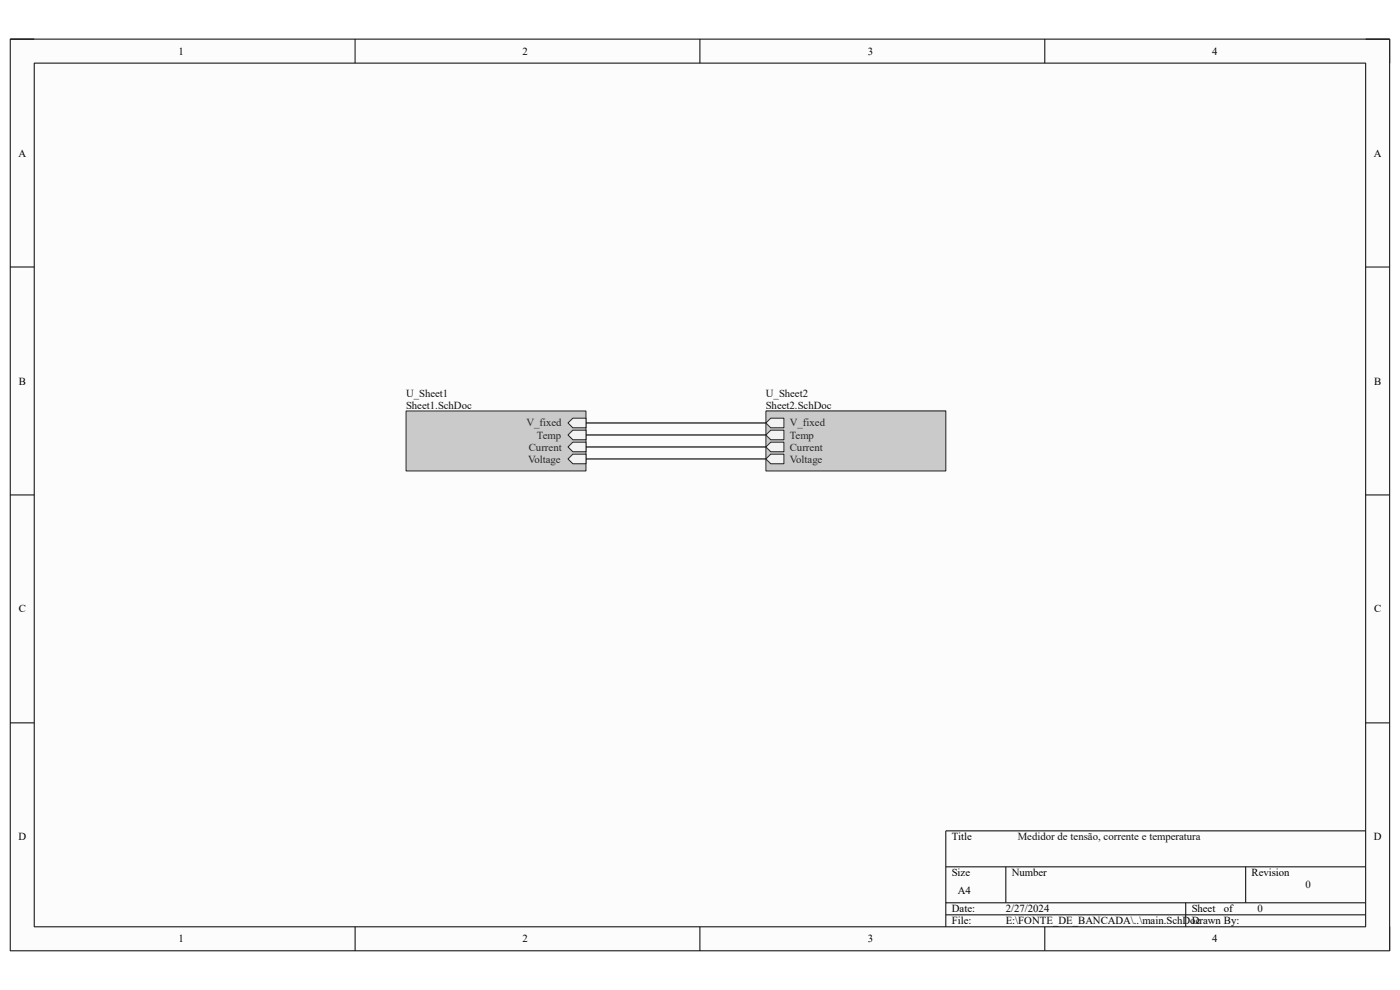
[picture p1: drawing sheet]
<svg xmlns="http://www.w3.org/2000/svg" width="297mm" height="210mm" viewBox="0 0 297 210" stroke-linecap="round" stroke-linejoin="round" font-family="sans-serif">
<path d="M2.2 8.3h292.6v193.4h-292.6z" fill-rule="evenodd" fill="#fcfcfc"/>
<path d="M2.2 8.3h292.6v193.4h-292.6z" fill="none" stroke="#000" stroke-width=".21"/>
<path d="M7.3 13.4h282.4v183.2h-282.4z" fill-rule="evenodd" fill="#fcfcfc"/>
<g fill="none" stroke="#000" stroke-width=".21">
<path d="M2.2 8.3h5.1M7.3 13.4h282.4v183.2h-282.4zM75.3 8.3v5.1M148.5 8.3v5.1M221.6 8.3v5.1M289.7 8.3h5.1v5.1M2.2 56.6h5.1M289.7 56.6h5.1M2.2 105h5.1M289.7 105h5.1M2.2 153.3h5.1M289.7 153.3h5.1"/>
<path d="M289.7 176.2h-89.1v20.4M75.3 196.6v5.1M148.5 196.6v5.1M200.6 183.9h89.1M200.6 191.5h89.1M200.6 194.1h89.1M213.4 183.9v7.6M221.6 196.6v5.1M251.5 191.5v5.1M264.3 183.9v7.6M294.8 196.6v5.1"/>
</g>
<path d="M86.1 87.2h38.2v12.7h-38.2z" fill-rule="evenodd" fill="#cacaca"/>
<path d="M86.1 87.2h38.2v12.7h-38.2z" fill="none" stroke="#262626" stroke-width=".21"/>
<path d="M120.5 89.7l1-1h2.8v2h-2.8z" fill-rule="evenodd" fill="#f0f0f0"/>
<path d="M121.5 88.7h2.8v2h-2.8l-1-1z" fill="none" stroke="#262626" stroke-width=".21"/>
<path d="M120.5 92.3l1-1.1h2.8v2.1h-2.8z" fill-rule="evenodd" fill="#f0f0f0"/>
<path d="M121.5 91.2h2.8v2.1h-2.8l-1-1z" fill="none" stroke="#262626" stroke-width=".21"/>
<path d="M120.5 94.8l1-1h2.8v2h-2.8z" fill-rule="evenodd" fill="#f0f0f0"/>
<path d="M120.5 94.8l1-1h2.8v2h-2.8z" fill="none" stroke="#262626" stroke-width=".21"/>
<path d="M120.5 97.4l1-1.1h2.8v2.1h-2.8z" fill-rule="evenodd" fill="#f0f0f0"/>
<path d="M120.5 97.4l1-1.1h2.8v2.1h-2.8z" fill="none" stroke="#262626" stroke-width=".21"/>
<path d="M162.5 87.2h38.1v12.7h-38.1z" fill-rule="evenodd" fill="#cacaca"/>
<path d="M162.5 87.2h38.1v12.7h-38.1z" fill="none" stroke="#262626" stroke-width=".21"/>
<path d="M162.5 89.7l1-1h2.8v2h-2.8z" fill-rule="evenodd" fill="#f0f0f0"/>
<path d="M162.5 89.7l1-1h2.8v2h-2.8z" fill="none" stroke="#262626" stroke-width=".21"/>
<path d="M162.5 92.3l1-1.1h2.8v2.1h-2.8z" fill-rule="evenodd" fill="#f0f0f0"/>
<path d="M162.5 92.3l1-1.1h2.8v2.1h-2.8z" fill="none" stroke="#262626" stroke-width=".21"/>
<path d="M162.5 94.8l1-1h2.8v2h-2.8z" fill-rule="evenodd" fill="#f0f0f0"/>
<path d="M162.5 94.8l1-1h2.8v2h-2.8z" fill="none" stroke="#262626" stroke-width=".21"/>
<path d="M162.5 97.4l1-1.1h2.8v2.1h-2.8z" fill-rule="evenodd" fill="#f0f0f0"/>
<path d="M162.5 97.4l1-1.1h2.8v2.1h-2.8z" fill="none" stroke="#262626" stroke-width=".21"/>
<path d="M124.3 97.4h38.2M124.3 94.8h38.2M124.3 92.3h38.2M124.3 89.7h38.2" fill="none" stroke="#0e0e0e" stroke-width=".25"/>
<g font-size="2.3">
<text x="37.9" y="11.6">1</text>
<text x="110.8" y="11.6">2</text>
<text x="184.1" y="11.6">3</text>
<text x="257.1" y="11.6">4</text>
<text x="3.9" y="33.2">A</text>
<text x="291.4" y="33.2">A</text>
<text x="4" y="81.6">B</text>
<text x="291.5" y="81.6">B</text>
<text x="4" y="129.9">C</text>
<text x="291.5" y="129.9">C</text>
<text x="3.9" y="178.3">D</text>
<text x="201.9" y="178.3">Title</text>
<text x="291.5" y="178.3">D</text>
<text x="201.9" y="185.9">Size</text>
<text x="214.6" y="185.9">Number</text>
<text x="265.5" y="185.9">Revision</text>
<text x="203.2" y="189.7">A4</text>
<text x="201.9" y="193.5">Date:</text>
<text x="201.9" y="196.1">File:</text>
<text x="213.4" y="193.5">2/27/2024</text>
<text x="213.4" y="196.1">E:\FONTE_DE_BANCADA\..\main.SchDoc</text>
<text x="252.8" y="193.5">Sheet</text>
<text x="252.8" y="196.1">Drawn By:</text>
<text x="259.6" y="193.5">of</text>
<text x="37.9" y="199.9">1</text>
<text x="110.8" y="199.9">2</text>
<text x="184.1" y="199.9">3</text>
<text x="257.1" y="199.9">4</text>
</g>
<g font-size="2.3" fill="#0e0e0e">
<text x="86.1" y="84.1">U_Sheet1</text>
<text x="86.1" y="86.7">Sheet1.SchDoc</text>
<text x="162.5" y="84.1">U_Sheet2</text>
<text x="162.5" y="86.7">Sheet2.SchDoc</text>
<text x="215.9" y="178.3">Medidor de tensão, corrente e temperatura</text>
<text x="277" y="188.5">0</text>
<text x="266.8" y="193.5">0</text>
</g>
<g font-size="2.3" fill="#262626">
<text x="111.7" y="90.5">V_fixed</text>
<text x="112.2" y="95.6">Current</text>
<text x="113.9" y="93">Temp</text>
<text x="167.6" y="90.5">V_fixed</text>
<text x="167.6" y="93">Temp</text>
<text x="167.6" y="95.6">Current</text>
<text x="112" y="98.1">Voltage</text>
<text x="167.6" y="98.1">Voltage</text>
</g>
</svg>
